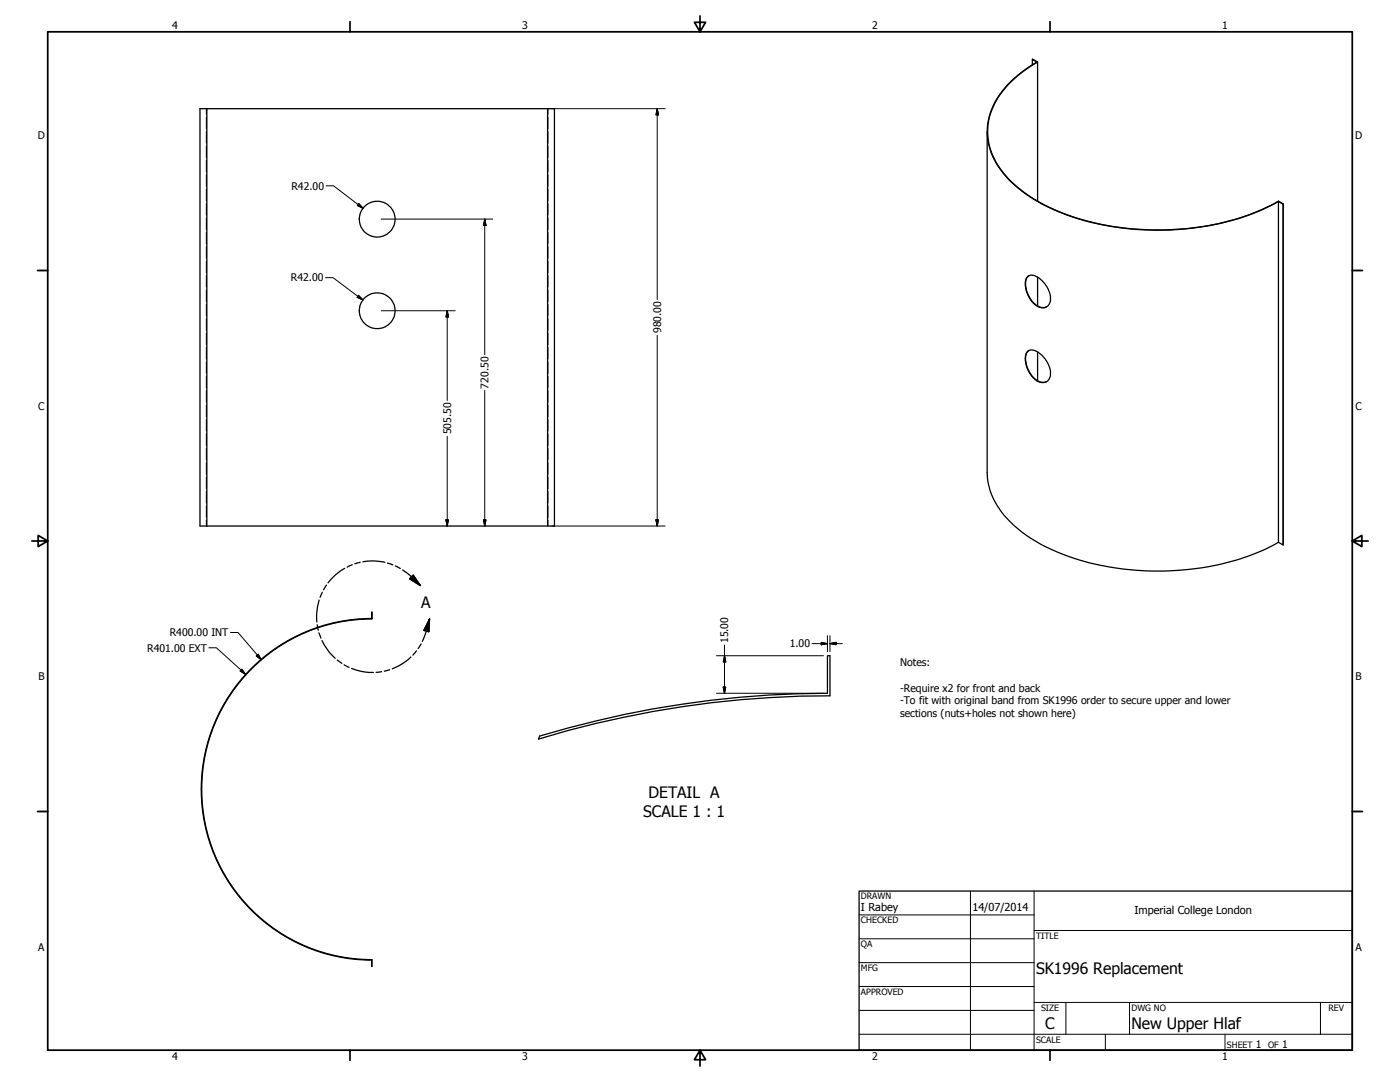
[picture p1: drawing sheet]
<svg xmlns="http://www.w3.org/2000/svg" width="559mm" height="432mm" viewBox="0 0 559 432" stroke-linecap="round" stroke-linejoin="round" font-family="sans-serif">
<!-- layer: Visible (ANSI) -->
<g fill="none" stroke="#000" stroke-width=".51">
<path d="M412.1 25.8v-2.1l1.8 1.1a39 39 0 0 0-18.7 20.4 25.2 25.2 0 0 0 6.3 25.2 65.2 65.2 0 0 0 31.6 17.7 111.8 111.8 0 0 0 70.8-4.4l6.4-3.3M412.1 23.7l2 1.1M414.1 24.8a38.2 38.2 0 0 0-19.1 21.6 25.3 25.3 0 0 0 6.6 24 65.6 65.6 0 0 0 33.6 18.1 111.5 111.5 0 0 0 67-4.2l8.1-4 1.9 1.1M414.1 24.8v55.5M82.5 43.4h-2.7v166.5h2.7M218.6 43.4h-136.1v166.5M394 52.5v136a29.3 29.3 0 0 0 11.8 22.1 78.9 78.9 0 0 0 39.3 16 106 106 0 0 0 63.7-9.3l1.5-.9M510.3 80.4l1.8 1.1v136l-1.8-1.1zM512.1 81.5v136M410.3 110.3a4.7 4.7 0 0 1 5.7 1.8 9 9 0 0 1 2.9 9.1 3.6 3.6 0 0 1-5.8 .3 10.1 10.1 0 0 1-3.3-10.6zM410.7 110a5.5 5.5 0 0 0-.8 6.4 8.4 8.4 0 0 0 6.4 6.3l1.5-.3M414.1 110.6v11.5"/>
<path d="M410.7 139.9a5.5 5.5 0 0 0-.8 6.3 8.4 8.4 0 0 0 6.4 6.4l1.5-.3M410 140.4a4 4 0 0 1 5.5 1.1 9 9 0 0 1 3.4 9.5 3.6 3.6 0 0 1-5.8 .4 10.1 10.1 0 0 1-3.3-10.6zM414.1 140.5v11.5M82.5 209.9h138.8v-166.5h-2.7v166.5M148.3 246.8a68.2 68.2 0 0 0-68 68.2 68.2 68.2 0 0 0 68 68.2M148.3 246.8l.2-2.6v2.8a68 68 0 0 0-68 68 68 68 0 0 0 68 68v2.7l-.2-2.5M215.4 293.8a402.4 402.4 0 0 1 114.9-17.1v-15h1v16a398.3 398.3 0 0 0-116.4 17.3"/>
<circle cx="150.5" cy="87.4" r="7.1"/>
<circle cx="150.5" cy="124" r="7.1"/>
</g>
<!-- layer: Hidden (ANSI) -->
<g fill="none" stroke="#000" stroke-width=".4">
<path d="M82.4 43.4v2.3M82.4 46.8v4.6M82.4 52.5v4.6M82.4 58.3v4.6M218.7 43.4v2.3M218.7 46.8v4.6M218.7 52.5v4.6M218.7 58.3v4.6M82.4 64v4.6M82.4 69.8v4.6M82.4 75.5v4.6M218.7 64v4.6"/>
<path d="M218.7 69.8v4.6M218.7 75.5v4.6M82.4 81.3v4.6M82.4 87v4.6M82.4 92.8v4.5M82.4 98.5v4.6M218.7 81.3v4.6M218.7 87v4.6M218.7 92.8v4.5M218.7 98.5v4.6M82.4 104.3v4.5M82.4 110v4.6"/>
<path d="M82.4 115.8v4.5M218.7 104.3v4.5M218.7 110v4.6M218.7 115.8v4.5M82.4 121.5v4.5M82.4 127.2v4.6M82.4 133v4.5M82.4 138.7v4.6M218.7 121.5v4.5M218.7 127.2v4.6M218.7 133v4.5M218.7 138.7v4.6"/>
<path d="M82.4 144.5v4.5M82.4 150.2v4.6M82.4 156v4.5M218.7 144.5v4.5M218.7 150.2v4.6M218.7 156v4.5M82.4 161.7v4.6M82.4 167.4v4.6M82.4 173.2v4.6M82.4 178.9v4.6M218.7 161.7v4.6M218.7 167.4v4.6"/>
<path d="M218.7 173.2v4.6M218.7 178.9v4.6M82.4 184.7v4.6M82.4 190.4v4.6M82.4 196.2v4.6M218.7 184.7v4.6M218.7 190.4v4.6M218.7 196.2v4.6M82.4 201.9v4.6M82.4 207.6v2.3M218.7 201.9v4.6M218.7 207.6v2.3"/>
<path d="M80.7 307.8h.1M80.7 322.1h.1"/>
</g>
<!-- layer: Break Line (ANSI) -->
<path d="M215.4 293.8l-.5 1.2" fill="none" stroke="#000" stroke-width=".51"/>
<!-- layer: Detail Boundary (ANSI) -->
<g fill="none" stroke="#000" stroke-width=".51">
<path d="M127.4 239.5a23.7 23.7 0 0 0-.9 8.7M128.7 236.3l-.9 2.1M130.3 233.5l-1.1 1.9M137.6 226.8a21.2 21.2 0 0 0-6.7 5.8M140.6 225.4l-2 .9M143.8 224.4l-2.2 .6M144.8 224.2a20.6 20.6 0 0 1 8.8 .2M154.7 224.7l2.1 .7M157.8 225.9l2 1M160.7 227.5l2.6 1.9 4.5 4.3M164.9 229.5l2.9 4.2-4.3-2.8zM126.6 249.3l.5 2.2"/>
<path d="M127.3 252.5l.8 2.1M128.5 255.7a23.5 23.5 0 0 0 5.3 7M166.2 259.7l-1.4 1.7M168.1 257l-1.2 1.8M171.4 247l-.3 5.1-1.9-.5zM171.4 247l-1.6 6-1.2 3M134.6 263.4l1.9 1.3M137.4 265.3l1.9 1M140.3 266.8a21.8 21.8 0 0 0 8.7 1.6M152.3 268l-2.2 .3M155.5 267.3l-2.1 .5M164 262.2a22.5 22.5 0 0 1-7.4 4.7"/>
</g>
<path d="M163.5 230.9l4.3 2.8zM164.9 229.5l2.9 4.2-4.3-2.8zM171.4 247l-.3 5.1zM171.4 247l-.3 5.1-1.9-.5z" fill="#000" stroke="#000" stroke-width=".51"/>
<!-- layer: Border (ANSI) -->
<g fill="none" stroke="#000" stroke-width=".7">
<path d="M19 12.7h520.8v406.4h-520.8zM139.7 8.6v4.1M279.4 6.3v6.4l-2.2-3.8h4.4l-2.2 3.8M419.1 8.6v4.1M15 107.9h4M539.8 107.9h4M12.7 215.9h6.3l-3.8-2.2v4.4l3.8-2.2M539.8 215.9l3.8 2.2v-4.4l-3.8 2.2h6.3M15 323.8h4M539.8 323.8h4M139.7 419.1v4.1M279.4 419.1l2.2 3.8h-4.4l2.2-3.8v6.3"/>
<path d="M419.1 419.1v4.1"/>
</g>
<!-- layer: Title (ANSI) -->
<g fill="none" stroke="#000" stroke-width=".4">
<path d="M387.3 355.6v63.5M412.7 355.6v63.5M342.9 365.1h69.8M342.9 374.6h69.8M412.7 371.3h127.1M342.9 384.2h69.8M342.9 393.7h69.8M342.9 412.7h196.9M342.9 403.2h69.8M412.7 400h127.1M425.4 400v12.7M441.2 412.7v6.4"/>
<path d="M450.8 400v12.7M488.9 412.7v6.4M527 400v12.7"/>
</g>
<path d="M342.9 355.6h196.9v63.5h-196.9z" fill="none" stroke="#000" stroke-width=".51"/>
<!-- layer: Dimension (ANSI) -->
<g fill="none" stroke="#000" stroke-width=".4">
<path d="M220.2 43.4h45.3M262.3 43.4l.5 2.4h-1zM262.3 43.4v76.1M130.2 74.2h3l11.7 8.9M143.2 81.2l1.7 1.9-2.3-1.1zM152.1 87.4h44.6M193.5 87.4l.5 2.6h-1zM193.5 87.4v54.1M129.9 110.8h3l11.9 8.9M143.1 117.9l1.7 1.8-2.2-1.1zM152.1 124h29.6M178.5 124l.5 2.5h-1z"/>
<path d="M178.5 124v35.8M262.3 133.8v76.1M193.5 155.8v54.1M178.5 174.1v35.8M178 207.5h1l-.5 2.4zM193 207.5h1l-.5 2.4zM220.2 209.9h45.3M261.8 207.5h1l-.5 2.4zM83.4 258.5h3l11.6 10.6M92 252.4h3l9.3 10.9M289.2 257.4v19.3M324.1 256.9h6.2"/>
<path d="M327.8 256.3l2.5 .6-2.5 .4zM330.3 253.7v6.3M331.3 256.9l2.5-.6v1zM331.3 256.9h4.9M331.3 253.7v6.3M96.5 267.1l1.5 2-2.1-1.3zM102.3 261.7l.8-.7 1.2 2.3zM286 261.7h42.7M286 276.7h42.7M288.7 274.2h1l-.5 2.5zM289.2 261.7l.5 2.5h-1z"/>
</g>
<g fill="#000" stroke="#000" stroke-width=".4">
<path d="M262.3 43.4l.5 2.4zM262.3 43.4l.5 2.4h-1zM142.6 82l2.3 1.1zM143.2 81.2l1.7 1.9-2.3-1.1zM193.5 87.4l.5 2.6zM193.5 87.4l.5 2.6h-1zM142.6 118.6l2.2 1.1zM143.1 117.9l1.7 1.8-2.2-1.1zM178.5 124l.5 2.5zM178.5 124l.5 2.5h-1zM178 207.5l.5 2.4zM178 207.5h1l-.5 2.4z"/>
<path d="M193 207.5l.5 2.4zM193 207.5h1l-.5 2.4zM261.8 207.5l.5 2.4zM261.8 207.5h1l-.5 2.4zM327.8 257.3l2.5-.4zM327.8 256.3l2.5 .6-2.5 .4zM331.3 256.9l2.5-.6zM331.3 256.9l2.5-.6v1zM95.9 267.8l2.1 1.3zM96.5 267.1l1.5 2-2.1-1.3zM102.3 261.7l2 1.6zM102.3 261.7l.8-.7 1.2 2.3z"/>
<path d="M288.7 274.2l.5 2.5zM288.7 274.2h1l-.5 2.5zM289.2 261.7l.5 2.5zM289.2 261.7l.5 2.5h-1z"/>
</g>
<g font-size="6.3">
<text x="168.1" y="242.5">A</text>
<text x="258.8" y="318.6">DETAIL A</text>
<text x="256.7" y="326.2">SCALE 1 : 1</text>
<text x="413.5" y="388.6">SK1996 Replacement</text>
<text x="417.2" y="410.6">C</text>
<text x="451.6" y="410.7">New Upper Hlaf</text>
</g>
<g font-size="4.4">
<text x="343.7" y="363.5">I Rabey</text>
<text x="388.1" y="363.7">14/07/2014</text>
<text x="452.9" y="364.7">Imperial College London</text>
</g>
<g font-size="4.2">
<text x="68.7" y="11.7">4</text>
<text x="208.4" y="11.7">3</text>
<text x="348.1" y="11.7">2</text>
<text x="487.8" y="11.7">1</text>
<text x="15.1" y="55.5">D</text>
<text x="540.9" y="55.5">D</text>
<text x="116.3" y="75.7">R42.00</text>
<text x="116.1" y="112.3">R42.00</text>
<text x="263.8" y="133" transform="rotate(-90 263.8 133)">980.00</text>
<text x="195" y="155.1" transform="rotate(-90 195 155.1)">720.50</text>
<text x="15.2" y="163.4">C</text>
<text x="541" y="163.4">C</text>
<text x="180" y="173.4" transform="rotate(-90 180 173.4)">505.50</text>
<text x="67.8" y="253.9">R400.00 INT</text>
<text x="290.7" y="256.7" transform="rotate(-90 290.7 256.7)">15.00</text>
<text x="58.7" y="260">R401.00 EXT</text>
<text x="315.2" y="258.4">1.00</text>
<text x="359.3" y="265.9">Notes:</text>
<text x="15.3" y="271.4">B</text>
<text x="359.3" y="276">-Require x2 for front and back</text>
<text x="541.1" y="271.4">B</text>
<text x="359.3" y="281">-To fit with original band from SK1996 order to secure upper and lower</text>
<text x="359.3" y="286">sections (nuts+holes not shown here)</text>
<text x="15.2" y="379.3">A</text>
<text x="541" y="379.3">A</text>
<text x="501.3" y="418.3">1</text>
<text x="511.8" y="418.3">1</text>
<text x="68.7" y="423.2">4</text>
<text x="208.4" y="423.2">3</text>
<text x="348.1" y="423.2">2</text>
<text x="487.8" y="423.2">1</text>
</g>
<g font-size="3.5">
<text x="343.7" y="358.9">DRAWN</text>
<text x="343.7" y="368.5">CHECKED</text>
<text x="413.5" y="374.6">TITLE</text>
<text x="343.7" y="378">QA</text>
<text x="343.7" y="387.5">MFG</text>
<text x="343.7" y="397.1">APPROVED</text>
<text x="415.5" y="403.4">SIZE</text>
<text x="451.6" y="403.4">DWG NO</text>
<text x="530.3" y="403.4">REV</text>
<text x="413.5" y="416.1">SCALE</text>
<text x="489.7" y="418.3">SHEET</text>
<text x="506.2" y="418.3">OF</text>
</g>
</svg>
